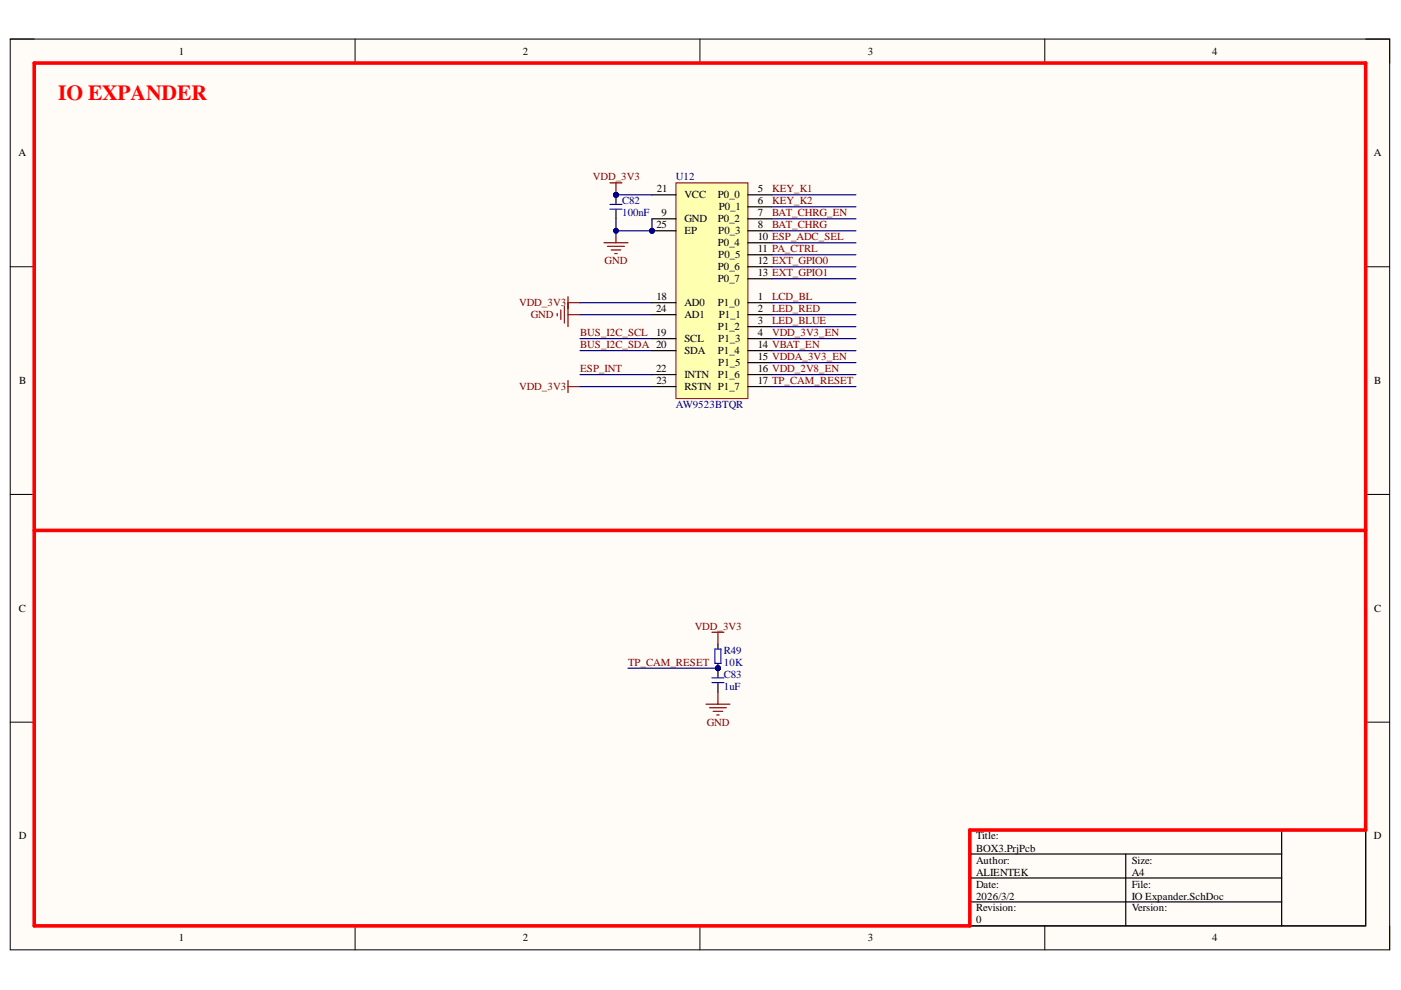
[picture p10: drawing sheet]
<svg xmlns="http://www.w3.org/2000/svg" width="297mm" height="210mm" viewBox="0 0 297 210" stroke-linecap="round" stroke-linejoin="round" font-family="sans-serif">
<path d="M2.2 8.3h292.4v193.1h-292.4z" fill-rule="evenodd" fill="#fffcf8"/>
<path d="M2.2 8.3h292.4v193.1h-292.4z" fill="none" stroke="#000" stroke-width=".21"/>
<path d="M7.3 13.4h282.3v182.9h-282.3z" fill-rule="evenodd" fill="#fffcf8"/>
<g fill="none" stroke="#000" stroke-width=".21">
<path d="M2.2 8.3h5.1M7.3 13.4h282.3v182.9h-282.3zM75.3 8.3v5.1M148.4 8.3v5.1M221.5 8.3v5.1M289.6 8.3h5v5.1M2.2 56.6h5.1M289.6 56.6h5M2.2 104.8h5.1M289.6 104.8h5M2.2 153.1h5.1M289.6 153.1h5"/>
<path d="M75.3 196.3v5.1M148.4 196.3v5.1M221.5 196.3v5.1M294.6 196.3v5.1"/>
</g>
<path d="M205.6 176h84v20.3h-84zM271.7 176v20.3M205.6 181.1h66.1M205.6 186.2h66.1M205.6 191.2h66.1M238.7 181.1v15.2" fill="none" stroke="#000" stroke-width=".25"/>
<path d="M7.3 13.4h282.3v162.6h-84v20.3h-198.3z" fill="none" stroke="#f00" stroke-width=".76"/>
<path d="M129.3 38.8h2.6M130.6 38.8v2.5" fill="none" stroke="#800000" stroke-width=".25"/>
<circle cx="130.6" cy="41.3" r=".51" fill="#000080"/>
<circle cx="130.6" cy="41.3" r=".51" fill="none" stroke="#000080" stroke-width=".21"/>
<circle cx="130.6" cy="41.3" r=".51" fill="#000080"/>
<circle cx="130.6" cy="41.3" r=".51" fill="none" stroke="#000080" stroke-width=".21"/>
<path d="M130.6 41.3v2" fill="none" stroke="#000" stroke-width=".25"/>
<circle cx="130.6" cy="41.3" r=".51" fill="#000080"/>
<circle cx="130.6" cy="41.3" r=".51" fill="none" stroke="#000080" stroke-width=".21"/>
<path d="M130.6 44.4v2" fill="none" stroke="#000" stroke-width=".25"/>
<path d="M129.3 43.3h2.6M129.3 44.4h2.6" fill="none" stroke="#00f" stroke-width=".25"/>
<path d="M128.1 51.5h5M128.8 52.2h3.6M129.6 53h2M130.3 53.8h.6M130.6 48.9v2.6" fill="none" stroke="#800000" stroke-width=".25"/>
<circle cx="130.6" cy="48.9" r=".51" fill="#000080"/>
<circle cx="130.6" cy="48.9" r=".51" fill="none" stroke="#000080" stroke-width=".21"/>
<circle cx="138.2" cy="48.9" r=".51" fill="#000080"/>
<circle cx="138.2" cy="48.9" r=".51" fill="none" stroke="#000080" stroke-width=".21"/>
<path d="M143.3 38.8h15.3v45.7h-15.3z" fill-rule="evenodd" fill="#ffffb0"/>
<path d="M143.3 38.8h15.3v45.7h-15.3z" fill="none" stroke="#800000" stroke-width=".21"/>
<g fill="none" stroke="#000" stroke-width=".25">
<path d="M138.2 41.3h5.1M138.2 46.4h5.1M138.2 48.9h5.1M158.6 41.3h5.1M158.6 43.9h5.1M158.6 46.4h5.1M158.6 48.9h5.1M158.6 51.5h5.1M158.6 54h5.1M158.6 56.6h5.1M158.6 59.1h5.1M138.2 64.2h5.1"/>
<path d="M138.2 66.7h5.1M138.2 71.8h5.1M138.2 74.3h5.1M138.2 79.4h5.1M158.6 64.2h5.1M158.6 66.7h5.1M158.6 69.3h5.1M158.6 71.8h5.1M158.6 74.3h5.1M158.6 76.9h5.1M158.6 79.4h5.1M138.2 82h5.1"/>
<path d="M158.6 82h5.1"/>
</g>
<circle cx="138.2" cy="48.9" r=".51" fill="#000080"/>
<circle cx="138.2" cy="48.9" r=".51" fill="none" stroke="#000080" stroke-width=".21"/>
<path d="M120.4 62.9v2.5M120.4 64.2h2.6" fill="none" stroke="#800000" stroke-width=".25"/>
<circle cx="152.2" cy="141.7" r=".51" fill="#000080"/>
<circle cx="152.2" cy="141.7" r=".51" fill="none" stroke="#000080" stroke-width=".21"/>
<path d="M152.2 136.6v1M152.2 140.7v1" fill="none" stroke="#000" stroke-width=".25"/>
<circle cx="152.2" cy="141.7" r=".51" fill="#000080"/>
<circle cx="152.2" cy="141.7" r=".51" fill="none" stroke="#000080" stroke-width=".21"/>
<path d="M151.6 137.6h1.2v3.1h-1.2z" fill="none" stroke="#00f" stroke-width=".25"/>
<circle cx="152.2" cy="141.7" r=".51" fill="#000080"/>
<circle cx="152.2" cy="141.7" r=".51" fill="none" stroke="#000080" stroke-width=".21"/>
<path d="M152.2 141.7v2" fill="none" stroke="#000" stroke-width=".25"/>
<circle cx="152.2" cy="141.7" r=".51" fill="#000080"/>
<circle cx="152.2" cy="141.7" r=".51" fill="none" stroke="#000080" stroke-width=".21"/>
<path d="M152.2 144.7v2.1" fill="none" stroke="#000" stroke-width=".25"/>
<path d="M150.9 143.7h2.6M150.9 144.7h2.6" fill="none" stroke="#00f" stroke-width=".25"/>
<g fill="none" stroke="#800000" stroke-width=".25">
<path d="M118.1 66.5v.5M118.9 65.7v2M119.7 64.9v3.6M120.4 64.2v5.1M120.4 66.7h2.6M120.4 80.7v2.5M120.4 82h2.6M150.9 134.1h2.6M152.2 134.1v2.5M149.7 149.3h5.1M150.4 150.1h3.6M151.2 150.8h2"/>
<path d="M152 151.6h.5M152.2 146.8v2.5"/>
</g>
<path d="M7.3 112.5h282.3" fill="none" stroke="#f00" stroke-width=".76"/>
<path d="M133.1 141.7h19.1" fill="none" stroke="#000080" stroke-width=".25"/>
<circle cx="152.2" cy="141.7" r=".51" fill="#000080"/>
<circle cx="152.2" cy="141.7" r=".51" fill="none" stroke="#000080" stroke-width=".21"/>
<path d="M130.6 46.4v2.5h7.6v-2.5M123 79.4h15.2M123 74.3h15.2M123 71.8h15.2M123 66.7h15.2M123 64.2h15.2M123 82h15.2" fill="none" stroke="#000080" stroke-width=".25"/>
<circle cx="130.6" cy="48.9" r=".51" fill="#000080"/>
<circle cx="130.6" cy="48.9" r=".51" fill="none" stroke="#000080" stroke-width=".21"/>
<circle cx="138.2" cy="48.9" r=".51" fill="#000080"/>
<circle cx="138.2" cy="48.9" r=".51" fill="none" stroke="#000080" stroke-width=".21"/>
<path d="M130.6 41.3h7.6" fill="none" stroke="#000080" stroke-width=".25"/>
<circle cx="130.6" cy="41.3" r=".51" fill="#000080"/>
<circle cx="130.6" cy="41.3" r=".51" fill="none" stroke="#000080" stroke-width=".21"/>
<g fill="none" stroke="#000080" stroke-width=".25">
<path d="M163.7 59.1h17.8M163.7 56.6h17.8M163.7 54h17.8M163.7 51.5h17.8M163.7 48.9h17.8M163.7 46.4h17.8M163.7 43.9h17.8M163.7 41.3h17.8M163.7 79.4h17.8M163.7 76.9h17.8M163.7 74.3h17.8M163.7 71.8h17.8"/>
<path d="M163.7 69.3h17.8M163.7 66.7h17.8M163.7 64.2h17.8M163.7 82h17.8"/>
</g>
<text font-size="4.6" fill="#f00" x="12.4" y="21.2">IO EXPANDER</text>
<g font-size="2.3">
<text x="37.9" y="11.6">1</text>
<text x="110.8" y="11.6">2</text>
<text x="184" y="11.6">3</text>
<text x="257" y="11.6">4</text>
<text x="3.9" y="33.1">A</text>
<text x="291.3" y="33.1">A</text>
<text x="139.3" y="40.8">21</text>
<text x="160.7" y="40.8">5</text>
<text x="140.3" y="45.8">9</text>
<text x="145.1" y="47.1">GND</text>
<text x="145.1" y="42">VCC</text>
<text x="152.2" y="42">P0_0</text>
<text x="152.2" y="47.1">P0_2</text>
<text x="152.4" y="44.6">P0_1</text>
<text x="160.7" y="43.3">6</text>
<text x="160.7" y="45.8">7</text>
<text x="139.2" y="48.4">25</text>
<text x="145.1" y="49.7">EP</text>
<text x="152.2" y="52.3">P0_4</text>
<text x="152.3" y="49.7">P0_3</text>
<text x="160.7" y="51">10 ESP_ADC_SEL</text>
<text x="160.7" y="48.4">8</text>
<text x="160.7" y="53.5">11 PA_CTRL</text>
<text x="152.2" y="57.3">P0_6</text>
<text x="152.2" y="59.9">P0_7</text>
<text x="152.3" y="54.8">P0_5</text>
<text x="160.7" y="56.1">12 EXT_GPIO0</text>
<text x="160.7" y="58.6">13 EXT_GPIO1</text>
<text x="139.2" y="63.7">18</text>
<text x="145.1" y="64.9">AD0</text>
<text x="152.2" y="64.9">P1_0</text>
<text x="160.7" y="63.7">1</text>
<text x="139.1" y="71.3">19</text>
<text x="139.1" y="66.2">24</text>
<text x="145.1" y="67.5">AD1</text>
<text x="152.2" y="70">P1_2</text>
<text x="152.4" y="67.5">P1_1</text>
<text x="160.7" y="66.2">2</text>
<text x="160.7" y="68.7">3</text>
<text x="160.7" y="71.3">4</text>
<text x="145.1" y="72.5">SCL</text>
<text x="145.1" y="75.1">SDA</text>
<text x="152.2" y="75.1">P1_4</text>
<text x="152.3" y="72.5">P1_3</text>
<text x="152.3" y="77.6">P1_5</text>
<text x="160.7" y="73.8">14 VBAT_EN</text>
<text x="160.7" y="76.3">15 VDDA_3V3_EN</text>
<text x="4.1" y="81.4">B</text>
<text x="139.1" y="78.9">22</text>
<text x="139.2" y="81.4">23</text>
<text x="145.1" y="80.1">INTN</text>
<text x="145.1" y="82.7">RSTN P1_7</text>
<text x="152.2" y="80.1">P1_6</text>
<text x="160.7" y="78.9">16 VDD_2V8_EN</text>
<text x="160.7" y="81.4">17 TP_CAM_RESET</text>
<text x="291.4" y="81.4">B</text>
<text x="4" y="129.7">C</text>
<text x="291.4" y="129.7">C</text>
<text x="4" y="178">D</text>
<text x="206.9" y="178">Title:</text>
<text x="291.3" y="178">D</text>
<text x="206.9" y="183.1">Author:</text>
<text x="206.9" y="180.6">BOX3.PrjPcb</text>
<text x="206.9" y="185.6">ALIENTEK</text>
<text x="239.9" y="183.1">Size:</text>
<text x="239.9" y="185.6">A4</text>
<text x="206.9" y="188.2">Date:</text>
<text x="206.9" y="190.7">2026/3/2</text>
<text x="239.9" y="188.2">File:</text>
<text x="239.9" y="190.7">IO Expander.SchDoc</text>
<text x="206.9" y="193.3">Revision:</text>
<text x="206.9" y="195.8">0</text>
<text x="239.9" y="193.3">Version:</text>
<text x="37.9" y="199.6">1</text>
<text x="110.8" y="199.6">2</text>
<text x="184" y="199.6">3</text>
<text x="257" y="199.6">4</text>
</g>
<g font-size="2.3" fill="#800000">
<text x="125.7" y="38.2">VDD_3V3</text>
<text x="163.7" y="40.8">KEY_K1</text>
<text x="163.7" y="45.8">BAT_CHRG_EN</text>
<text x="163.7" y="43.3">KEY_K2</text>
<text x="163.7" y="48.4">BAT_CHRG</text>
<text x="128.2" y="56.1">GND</text>
<text x="110.1" y="64.9">VDD_3V3</text>
<text x="163.7" y="63.7">LCD_BL</text>
<text x="112.5" y="67.5">GND</text>
<text x="123" y="71.3">BUS_I2C_SCL</text>
<text x="163.7" y="71.3">VDD_3V3_EN</text>
<text x="163.7" y="68.7">LED_BLUE</text>
<text x="163.7" y="66.2">LED_RED</text>
<text x="123" y="73.8">BUS_I2C_SDA 20</text>
<text x="110.1" y="82.7">VDD_3V3</text>
<text x="123" y="78.9">ESP_INT</text>
<text x="147.3" y="133.5">VDD_3V3</text>
<text x="133.2" y="141.2">TP_CAM_RESET</text>
<text x="149.8" y="153.9">GND</text>
</g>
<g font-size="2.3" fill="#000080">
<text x="143.3" y="38.2">U12</text>
<text x="131.9" y="43.3">C82</text>
<text x="131.9" y="45.8">100nF</text>
<text x="143.3" y="86.5">AW9523BTQR</text>
<text x="153.5" y="138.6">R49</text>
<text x="153.5" y="141.2">10K</text>
<text x="153.5" y="143.7">C83</text>
<text x="153.5" y="146.3">1uF</text>
</g>
</svg>
